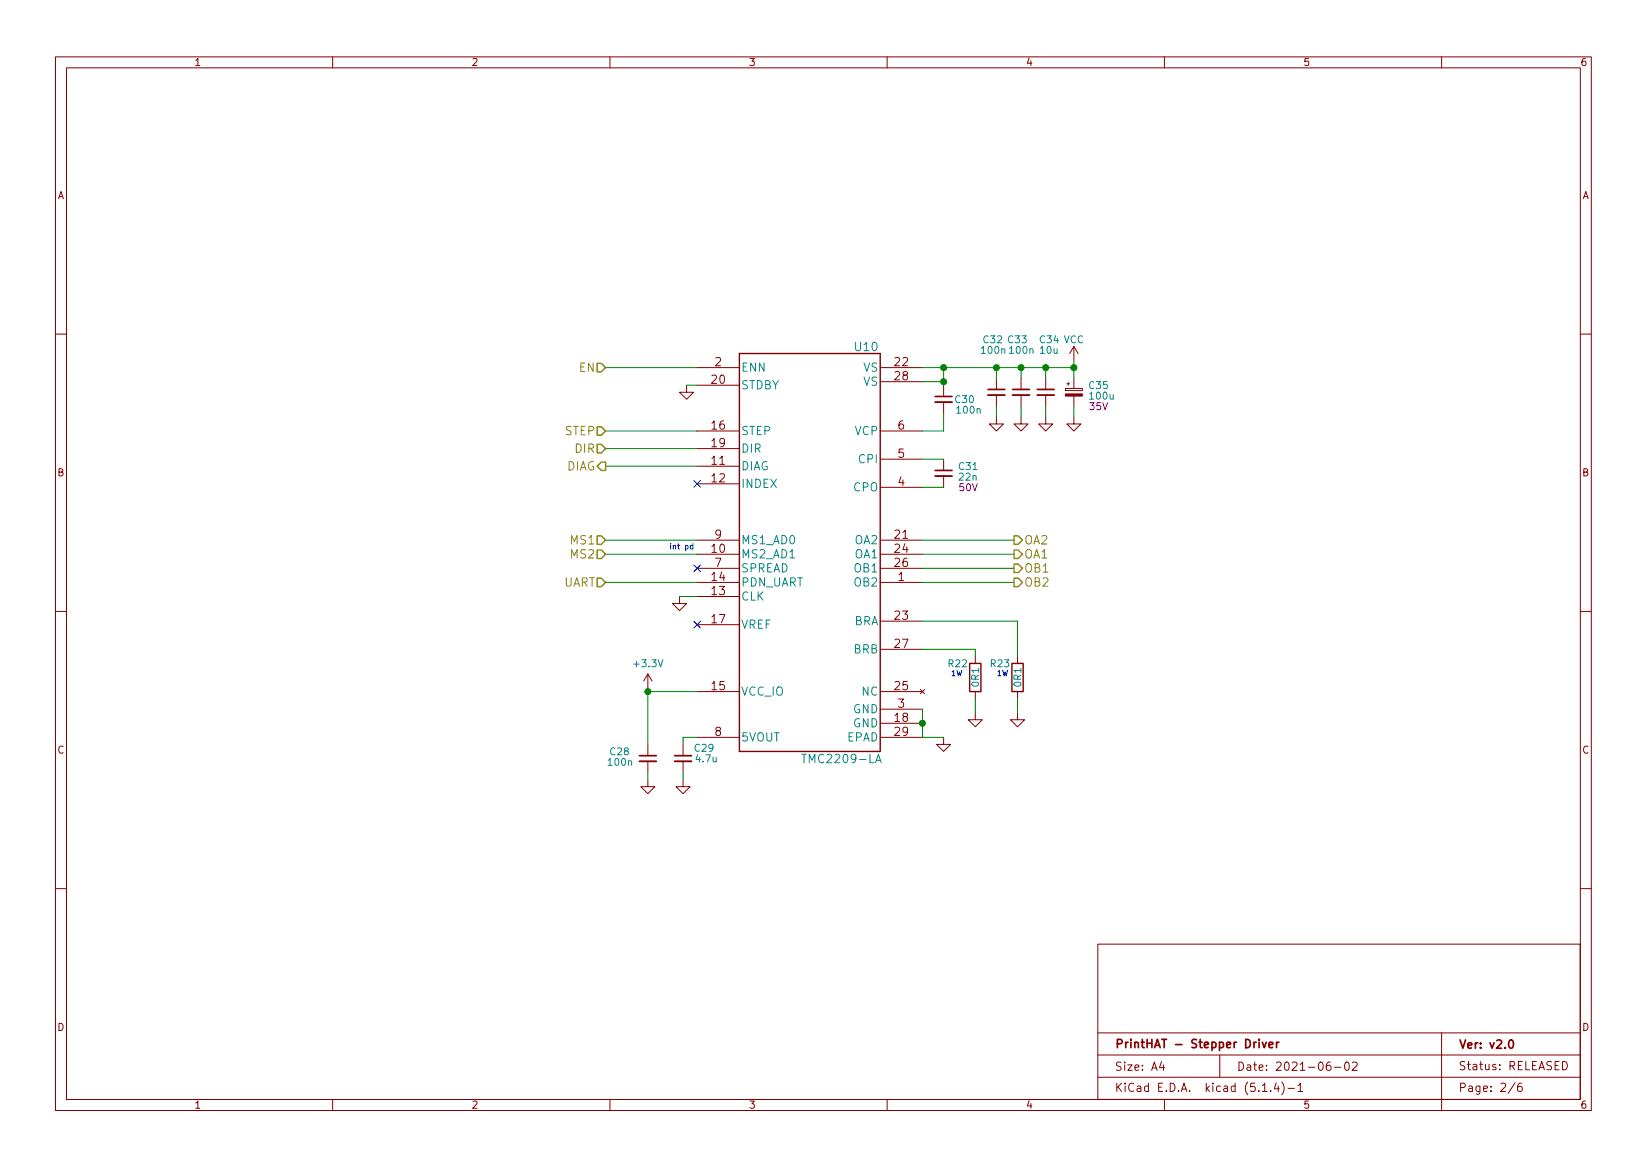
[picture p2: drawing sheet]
<svg xmlns="http://www.w3.org/2000/svg" width="297mm" height="210mm" viewBox="0 0 297 210" stroke-linecap="round" stroke-linejoin="round" font-family="sans-serif">
<g fill="none" stroke="#840000" stroke-width=".18">
<path d="M10 10.3h277v189.9h-277zM12 12.2h273v186.1h-273zM60 10.3v1.9M110 10.3v1.9M160 10.3v1.9M210 10.3v1.9M260 10.3v1.9M10 60.2h2M123.8 69.5v1.2h1.3l-1.3 1.3-1.2-1.3h1.2M125.7 77.7h7.6M125.7 66.3h7.6M125.7 69.5h7.6"/>
<path d="M158.7 77.7h7.7M158.7 66.3h7.7M158.7 68.8h7.7M170.2 69.5v2M170.2 72.5v2M179.7 75.2v1.2h-1.3l1.3 1.3 1.3-1.3h-1.3M179.7 68.2v2M179.7 71.2v2.1M184.1 75.2v1.2h-1.2l1.2 1.3 1.3-1.3h-1.3M184.1 68.2v2M184.1 71.2v2.1M188.6 75.2v1.2h-1.3l1.3 1.3 1.3-1.3h-1.3"/>
<path d="M188.6 68.2v2M188.6 71.2v2.1M192.2 70h3v.4h-3zM192.4 69.2h.5M192.7 69v.5M193.7 75.2v1.2h1.2l-1.2 1.3-1.3-1.3h1.3M193.7 62.5v2.5M193.7 68.2v1.8M193.7 71.4v1.9M193.7 62.5l-.8 1.2M193.7 62.5l.7 1.2M285 60.2h2"/>
<path d="M125.7 99.9h7.6M125.7 84.1h7.6M125.7 87.2h7.6M125.7 80.9h7.6M125.7 97.4h7.6M158.7 99.9h7.7M158.7 97.4h7.7M158.7 87.9h7.7M158.7 82.8h7.7M170.2 82.8v2M170.2 85.8v2.1M10 110.3h2"/>
<path d="M122.6 107.6v1.2h1.2l-1.2 1.3-1.3-1.3h1.3M125.7 105h7.6M125.7 107.6h7.6M125.7 112.6h7.6M125.7 102.5h7.6M158.7 105h7.7M158.7 112h7.7M158.7 102.5h7.7M158.7 117.1h7.7M175.9 118.4v1.2M183.5 118.4v1.2M285 110.3h2"/>
<path d="M116.8 121.5l-.7 1.3M116.8 121.5v2.6M116.8 134.2v2.1M116.8 137.3v2M116.8 121.5l.8 1.3M123.2 134.2v2.1M123.2 137.3v2M125.7 124.7h7.6M125.7 133h7.6M158.7 124.7h7.7M158.7 130.4h7.7M158.7 133h7.7"/>
<path d="M158.7 127.9h7.7M166 124.3l.8 .8M166.8 124.3l-.8 .8M170.2 133v1.2h1.2l-1.2 1.3-1.3-1.3h1.3M175.9 128.5v1.3h1.3l-1.3 1.3-1.3-1.3h1.3M175.9 124.7v1.3M183.5 128.5v1.3h1.3l-1.3 1.3-1.3-1.3h1.3M183.5 124.7v1.3M116.8 140.6v1.3h1.3l-1.3 1.2-1.2-1.2h1.2M123.2 140.6v1.3h1.3l-1.3 1.2-1.3-1.2h1.3M10 160.2h2M198 170.3h87v27.9h-87z"/>
<path d="M285 160.2h2M60 198.3v1.9M110 198.3v1.9M160 198.3v1.9M198 186.3h87M198 190.2h87M198 194.3h87M209.5 191.4l-.4 1.1h1M209.8 192v1M210 198.3v1.9M220 190.2v4.1M227.7 196.8h.8"/>
<path d="M229.2 196.7v.1M230.2 195.2l-.4 1.1h.9M230.5 195.8v1M231.2 195.1a1.71 1.71 0 0 1 0 2.3M232.3 196.3h1.2M234.1 195.8l.4-.5v1.5M234.1 196.8h.8M239.9 191.5a.62 .62 0 0 0-.7 .6l.1 .8 .2 .1 .5-.1 .1-.5-.2-.3h-.4l-.3 .3M240.7 192.5h1.1M242.6 191.7l.4-.2a.94 .94 0 0 1 0 1.5 .82 .82 0 0 1-.4-1.3zM243.9 191.7l.2-.2h.4l.2 .2 .1 .2-1 1.1h1M260 186.3v13.9"/>
<path d="M273.3 195.2l-1.3 2M274.4 195.3a.59 .59 0 0 0-.7 .7l.1 .7 .2 .1 .5-.1v-.5l-.1-.2-.4-.1-.3 .3M281.8 191.4a.76 .76 0 0 1 .9 .8 .76 .76 0 0 1-.9 .7z"/>
</g>
<g fill="none" stroke="#840000" stroke-width=".3">
<path d="M168.7 71.5h3M178.2 70.2h3M182.6 70.2h3.1M187.1 70.2h3M168.7 84.8h3M115.3 136.3h3.1M121.7 136.3h3M227.1 187.4v.2M227.1 187.9v1M227.7 187.9l.3 1 .4-1M228.9 188.4l.7-.1-.1-.3-.4-.1-.2 .2v.7h.6M230.2 187.9v1"/>
<path d="M230.7 187.9l-.3 .1-.2 .2M272.3 187.6l.2-.1a.86 .86 0 0 1 .1 1.5 .8 .8 0 0 1-.6-.6 .8 .8 0 0 1 .3-.8z"/>
</g>
<path d="M168.7 72.5h3M178.2 71.2h3M182.6 71.2h3.1M187.1 71.2h3M168.7 85.8h3M115.3 137.3h3.1M121.7 137.3h3" fill="none" stroke="#840000" stroke-width=".33"/>
<path d="M133.3 63.7h25.4v71.8h-25.4zM174.9 119.6h2v5.1h-2zM182.5 119.6h2v5.1h-2z" fill="none" stroke="#840000" stroke-width=".25"/>
<path d="M144.6 136h.8M157.9 137.5l.5-1.5 .5 1.5M158.1 137.1h.7" fill="none" stroke="#008484" stroke-width=".18"/>
<path d="M192.2 71h3v.4h-3z" fill="#840000" stroke="#840000" stroke-width=".18"/>
<g fill="none" stroke="#008400" stroke-width=".18">
<path d="M109.2 66.3h16.5M109.2 77.7h16.5M123.8 69.5h1.9M166.4 66.3h27.3M166.4 68.8h3.8M170.2 74.5v3.2h-3.8M170.2 66.3v3.2M179.7 66.3v1.9M179.7 73.3v1.9M184.1 66.3v1.9M184.1 73.3v1.9M188.6 66.3v1.9"/>
<path d="M188.6 73.3v1.9M193.7 65v3.2M193.7 73.3v1.9M109.2 99.9h16.5M109.2 97.4h16.5M109.2 84.1h16.5M109.2 80.9h16.5M166.4 99.9h16.5M166.4 97.4h16.5M166.4 87.9h3.8M166.4 82.8h3.8M109.2 105h16.5"/>
<path d="M122.6 107.6h3.1M166.4 117.1h9.5v1.3M166.4 112h17.1v6.4M166.4 105h16.5M166.4 102.5h16.5M116.8 124.1v10.1M116.8 139.3v1.3M116.8 124.7h8.9M123.2 139.3v1.3M125.7 133h-2.5v1.2M166.4 127.9v5.1h3.8M175.9 126v2.5"/>
<path d="M183.5 126v2.5"/>
</g>
<path d="M107.7 65.5h.8l.7 .8-.7 .8h-.8zM107.7 77h.8l.7 .7-.7 .8h-.8zM107.7 80.1h.8l.7 .8-.7 .8h-.8zM107.7 96.6h.8l.7 .8-.7 .8h-.8zM107.7 99.2h.8l.7 .7-.7 .8h-.8zM108.5 83.3h.7v1.5h-.7l-.8-.7zM182.9 99.2h.7l.8 .7-.8 .8h-.7zM182.9 96.6h.7l.8 .8-.8 .8h-.7zM107.7 104.3h.8l.7 .7-.7 .8h-.8zM182.9 104.3h.7l.8 .7-.8 .8h-.7zM182.9 101.7h.7l.8 .8-.8 .7h-.7z" fill="none" stroke="#848400" stroke-width=".25"/>
<path d="M125 98.4l-.3-.1-.2 .2 .1 .5h.4M125 98v1" fill="none" stroke="#0000c2" stroke-width=".18"/>
<g fill="#008400" stroke="#008400" stroke-width=".25">
<circle cx="170.2" cy="68.8" r=".51"/>
<circle cx="116.8" cy="124.7" r=".51"/>
<circle cx="166.4" cy="130.4" r=".51"/>
<circle cx="179.7" cy="66.3" r=".51"/>
<circle cx="193.7" cy="66.3" r=".51"/>
<circle cx="170.2" cy="66.3" r=".51"/>
<circle cx="184.2" cy="66.3" r=".51"/>
<circle cx="188.6" cy="66.3" r=".51"/>
</g>
<path d="M125.1 86.6l1.2 1.3M126.3 86.6l-1.2 1.3M125.1 101.9l1.2 1.2M125.1 112l1.2 1.3M126.3 101.9l-1.2 1.2M126.3 112l-1.2 1.3" fill="none" stroke="#000084" stroke-width=".18"/>
<g font-size="2.1" fill="#008484">
<text x="154.3" y="63.3">U10</text>
<text x="133.6" y="67">ENN</text>
<text x="133.6" y="70.2">STDBY</text>
<text x="155.7" y="67">VS</text>
<text x="155.7" y="69.6">VS</text>
<text x="133.6" y="78.5">STEP</text>
<text x="133.6" y="81.6">DIR</text>
<text x="154.2" y="78.5">VCP</text>
<text x="155" y="83.5">CPI</text>
<text x="133.6" y="84.8">DIAG</text>
<text x="133.6" y="88">INDEX</text>
<text x="154" y="88.6">CPO</text>
<text x="133.6" y="100.7">MS2_AD1</text>
<text x="133.6" y="98.1">MS1_AD0</text>
<text x="154.2" y="98.1">OA2</text>
<text x="154.2" y="100.7">OA1</text>
<text x="133.6" y="105.8">PDN_UART</text>
<text x="133.6" y="103.2">SPREAD</text>
<text x="154.2" y="105.8">OB2</text>
<text x="154.2" y="103.2">OB1</text>
<text x="133.6" y="108.3">CLK</text>
<text x="133.6" y="113.4">VREF</text>
<text x="154" y="112.7">BRA</text>
<text x="154" y="117.8">BRB</text>
<text x="133.6" y="125.4">VCC_IO</text>
<text x="155.5" y="125.4">NC</text>
<text x="153.8" y="131.2">GND</text>
<text x="153.8" y="128.6">GND</text>
<text x="133.6" y="133.7">5VOUT</text>
<text x="145.3" y="137.6">TMC2209-LA</text>
<text x="152.7" y="133.7">EPAD</text>
</g>
<g font-size="2.1" fill="#848400">
<text x="104.5" y="67.1">EN</text>
<text x="101.9" y="78.5">STEP</text>
<text x="103.8" y="81.7">DIR</text>
<text x="102.1" y="84.8">DIAG</text>
<text x="103.1" y="98.2">MS1</text>
<text x="103.1" y="100.7">MS2</text>
<text x="184.7" y="100.7">OA1</text>
<text x="184.7" y="98.2">OA2</text>
<text x="101.5" y="105.8">UART</text>
<text x="184.7" y="105.8">OB2</text>
<text x="184.7" y="103.2">OB1</text>
</g>
<g font-size="2.1" fill="#840000">
<text x="128.4" y="69.2">20</text>
<text x="129" y="66">2</text>
<text x="161.4" y="66">22</text>
<text x="161.4" y="68.6">28</text>
<text x="128.4" y="77.5">16</text>
<text x="162" y="77.5">6</text>
<text x="128.4" y="83.8">11</text>
<text x="128.4" y="80.6">19</text>
<text x="162" y="82.5">5</text>
<text x="128.4" y="87">12</text>
<text x="162" y="87.6">4</text>
<text x="128.4" y="99.7">10</text>
<text x="129" y="97.1">9</text>
<text x="161.4" y="97.1">21</text>
<text x="161.4" y="99.7">24</text>
<text x="128.4" y="107.3">13</text>
<text x="128.4" y="104.8">14</text>
<text x="129" y="102.2">7</text>
<text x="161.4" y="102.2">26</text>
<text x="162" y="104.8">1</text>
<text x="128.4" y="112.4">17</text>
<text x="161.4" y="111.8">23</text>
<text x="161.4" y="116.8">27</text>
<text x="128.4" y="124.5">15</text>
<text x="161.4" y="124.5">25</text>
<text x="161.4" y="130.2">18</text>
<text x="162" y="127.6">3</text>
<text x="129" y="132.7">8</text>
<text x="161.4" y="132.7">29</text>
<text x="201" y="189">PrintHAT - Stepper Driver</text>
<text x="263" y="189.1">Ver: v2.0</text>
<text x="201" y="196.9">KiCad E.D.A. kicad (5.1.4)-1</text>
<text x="201" y="193.1">Size: A4</text>
<text x="223" y="193.1">Date: 2021-06-02</text>
<text x="263" y="193">Status: RELEASED</text>
<text x="263" y="196.9">Page: 2/6</text>
</g>
<g font-size="1.8" fill="#840000">
<text x="35" y="11.9">1</text>
<text x="85" y="11.9">2</text>
<text x="135" y="11.9">3</text>
<text x="185" y="11.9">4</text>
<text x="235" y="11.9">5</text>
<text x="285" y="11.9">6</text>
<text x="10.4" y="35.9">A</text>
<text x="285.4" y="35.9">A</text>
<text x="10.4" y="85.9">B</text>
<text x="285.4" y="85.9">B</text>
<text x="10.4" y="135.9">C</text>
<text x="285.4" y="135.9">C</text>
<text x="10.4" y="185.9">D</text>
<text x="285.4" y="185.9">D</text>
<text x="35" y="199.9">1</text>
<text x="85" y="199.9">2</text>
<text x="135" y="199.9">3</text>
<text x="185" y="199.9">4</text>
<text x="235" y="199.9">5</text>
<text x="285" y="199.9">6</text>
</g>
<g font-size="1.8" fill="#008484">
<text x="177.1" y="63.8">100n 100n</text>
<text x="177.4" y="61.9">C32 C33</text>
<text x="187.6" y="61.9">C34 VCC</text>
<text x="187.7" y="63.8">10u</text>
<text x="196.5" y="70.1">C35</text>
<text x="172.3" y="72.7">C30</text>
<text x="172.7" y="74.6">100n</text>
<text x="196.7" y="72.1">100u</text>
<text x="173" y="84.8">C31</text>
<text x="173.1" y="86.7">22n</text>
<text x="114.5" y="120.3">+3.3V</text>
<text x="171.1" y="120.3">R22</text>
<text x="176.6" y="123.8" transform="rotate(-90 176.6 123.8)">0R1</text>
<text x="178.7" y="120.3">R23</text>
<text x="184.2" y="123.8" transform="rotate(-90 184.2 123.8)">0R1</text>
<text x="110.1" y="136.2">C28</text>
<text x="125.3" y="135.6">C29</text>
<text x="125.6" y="137.5">4.7u</text>
<text x="109.8" y="138.1">100n</text>
</g>
<g font-size="1.8" fill="#840084">
<text x="196.5" y="74">35V</text>
<text x="173.1" y="88.6">50V</text>
</g>
<g font-size="1.4" fill="#0000c2">
<text x="120.6" y="99.1">int pd</text>
<text x="171.4" y="121.9">1W</text>
<text x="179.7" y="121.9">1W</text>
</g>
</svg>
